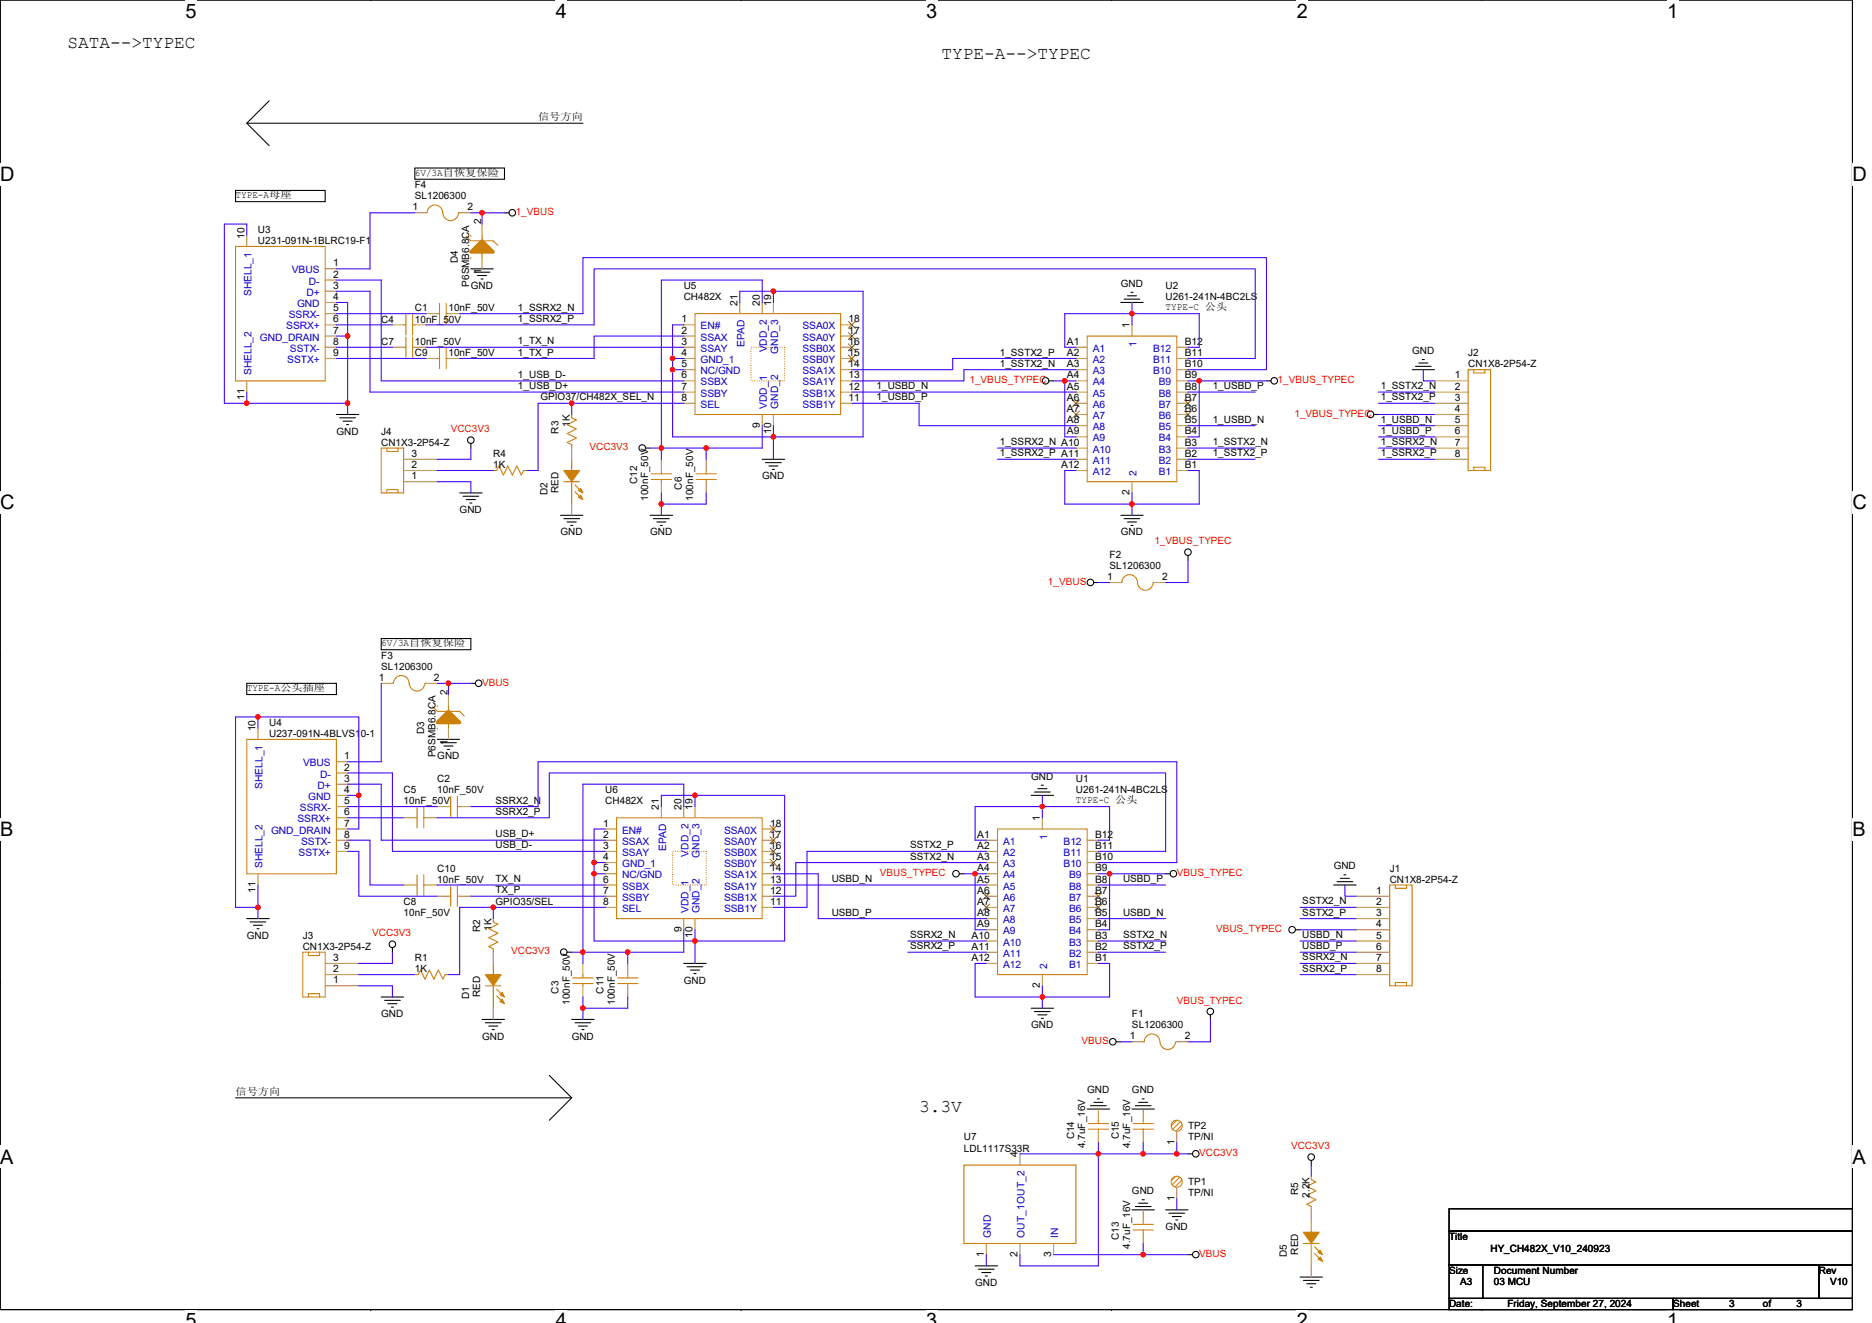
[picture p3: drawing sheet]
# OrCAD Capture schematic HY_CH482X_V10_240923.DSN

## Sheets
1 01 COVER: title: HY_CH482X_V10_240923; rev: V10; note: 01 COVER
2 02 GPIO ASSIGNMENT: note: 02 GPIO ASSIGNMENT
3 03 MCU: size A3; note: 03 MCU

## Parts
C1  10nF_50V  [C0402]
C2  10nF_50V  [C0402]
C3  100nF_50V  [C0402]
C4  10nF_50V  [C0402]
C5  10nF_50V  [C0402]
C6  100nF_50V  [C0402]
C7  10nF_50V  [C0402]
C8  10nF_50V  [C0402]
C9  10nF_50V  [C0402]
C10  10nF_50V  [C0402]
C11  100nF_50V  [C0402]
C12  100nF_50V  [C0402]
C13  4.7uF_16V  [C0603]
C14  4.7uF_16V  [C0603]
C15  4.7uF_16V  [C0603]
D1  RED  [LED0603]
D2  RED  [LED0603]
D3  P6SMB6.8CA  [DO-214AA]
D4  P6SMB6.8CA  [DO-214AA]
D5  RED  [LED0603]
F1  SL1206300  [FUSE1206]
F2  SL1206300  [FUSE1206]
F3  SL1206300  [FUSE1206]
F4  SL1206300  [FUSE1206]
J1  CN1X8-2P54-Z  [CN1X8-2P54-Z]
J2  CN1X8-2P54-Z  [CN1X8-2P54-Z]
J3  CN1X3-2P54-Z  [CN1X3-2P54-Z]
J4  CN1X3-2P54-Z  [CN1X3-2P54-Z]
R1  1K  [R0402]
R2  1K  [R0402]
R3  1K  [R0402]
R4  1K  [R0402]
R5  2.2K  [R0402]
TP1  TP/NI  [TP-0R75]
TP2  TP/NI  [TP-0R75]
U1  U261-241N-4BC2LS  [U261-241N-4BC2LS]
U2  U261-241N-4BC2LS  [U261-241N-4BC2LS]
U3  U231-091N-1BLRC19-F1  [U231-091N-1BLRC19-F1]
U4  U237-091N-4BLVS10-1  [U237-091N-4BLVS10-1]
U5  CH482X  [QFN20-4R5X2R5X0R5-3R0X1R0]
U6  CH482X  [QFN20-4R5X2R5X0R5-3R0X1R0]
U7  LDL1117S33R  [SOT223]

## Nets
GND: C3.1 C6.1 C11.1 C12.1 C13.2 C14.2 C15.2 D1.2(CATHODE) D2.2(CATHODE) D3.1 D4.1 D5.2(CATHODE) J1.1 J2.1 J3.1 J4.1 TP1.1 U1.1 U1.2 U1.A1 U1.A12 U1.B1 U1.B12 U2.1 U2.2 U2.A1 U2.A12 U2.B1 U2.B12 U3.4(GND) U3.7(GND_DRAIN) U3.10(SHELL_1) U3.11(SHELL_2) U4.4(GND) U4.7(GND_DRAIN) U4.10(SHELL_1) U4.11(SHELL_2) U5.1(EN#) U5.4(GND_1) U5.5(NC/GND) U5.10(GND_2) U5.19(GND_3) U5.21(EPAD) U6.1(EN#) U6.4(GND_1) U6.5(NC/GND) U6.10(GND_2) U6.19(GND_3) U6.21(EPAD) U7.1(GND)
VBUS: C13.1 D3.2 F1.1 F3.2 U7.3(IN)
VBUS_TYPEC: F1.2 J1.4 U1.A4 U1.A9 U1.B4 U1.B9
VCC3V3: C3.2 C6.2 C11.2 C12.2 C14.1 C15.1 J3.3 J4.3 R5.1 TP2.1 U5.9(VDD_1) U5.20(VDD_2) U6.9(VDD_1) U6.20(VDD_2) U7.2(OUT_1) U7.4(OUT_2)
1_SSRX2_N: C1.1 J2.7 U2.A10 U2.B10
1_SSRX2_P: C4.1 J2.8 U2.A11 U2.B11
1_SSTX2_N: J2.2 U2.A3 U2.B3 U5.13(SSA1Y)
1_SSTX2_P: J2.3 U2.A2 U2.B2 U5.14(SSA1X)
1_TX_N: C7.1 U5.3(SSAY)
1_TX_P: C9.1 U5.2(SSAX)
1_USB_D+: U3.3(D+) U5.7(SSBY)
1_USB_D-: U3.2(D-) U5.6(SSBX)
1_USBD_N: J2.5 U2.A5 U2.B5 U5.12(SSB1X)
1_USBD_P: J2.6 U2.A8 U2.B8 U5.11(SSB1Y)
1_VBUS: D4.2 F2.1 F4.2
1_VBUS_TYPEC: F2.2 J2.4 U2.A4 U2.A9 U2.B4 U2.B9
GPIO35/SEL: R1.2 R2.1 U6.8(SEL)
GPIO37/CH482X_SEL_N: R3.1 R4.2 U5.8(SEL)
SSRX2_N: C2.1 J1.7 U1.A10 U1.B10
SSRX2_P: C5.1 J1.8 U1.A11 U1.B11
SSTX2_N: J1.2 U1.A3 U1.B3 U6.12(SSB1X)
SSTX2_P: J1.3 U1.A2 U1.B2 U6.11(SSB1Y)
TX_N: C8.1 U6.6(SSBX)
TX_P: C10.1 U6.7(SSBY)
USB_D+: U4.3(D+) U6.2(SSAX)
USB_D-: U4.2(D-) U6.3(SSAY)
USBD_N: J1.5 U1.A5 U1.B5 U6.13(SSA1Y)
USBD_P: J1.6 U1.A8 U1.B8 U6.14(SSA1X)
N17527404: F4.1 U3.1(VBUS)
N17527479: C1.2 U3.5(SSRX-)
N17527490: C4.2 U3.6(SSRX+)
N17527515: C7.2 U3.8(SSTX-)
N17527520: C9.2 U3.9(SSTX+)
N17532124: F3.1 U4.1(VBUS)
N17532252: C2.2 U4.5(SSRX-)
N17532269: C5.2 U4.6(SSRX+)
N17532311: C10.2 U4.9(SSTX+)
N17532774: D5.1(ANODE) R5.2
N17536755: J3.2 R1.1
N17540572: D1.1(ANODE) R2.2
N17542614: J4.2 R4.1
N17542802: D2.1(ANODE) R3.2
N17546142: C8.2 U4.8(SSTX-)

Not connected (* = marked no-connect by the designer): U1 A6* A7* B6* B7*; U2 A6* A7* B6* B7*; U5 15(SSB0Y)* 16(SSB0X)* 17(SSA0Y)* 18(SSA0X)*; U6 15(SSB0Y)* 16(SSB0X)* 17(SSA0Y)* 18(SSA0X)*

## Notes on the sheets
sheet 1
- COVER
- Schematics Block:
- Revision
- Description
- Date
- Drawn
- Checked
- V10
- 1、CH482X测试
- 240923
- xxxlzjxxx
- Power Block:
- Schematics Index:
- BUG
- 01 COVER
  02 GPIO
  03 CH482X
  04
  05
  06
  07
sheet 2
- GPIO ASSIGNMENT
sheet 3
- SATA-->TYPEC
- TYPE-A-->TYPEC
- 信号方向
- 6V/3A自恢复保险
- TYPE-A母座
- TYPE-C 公头
- 6V/3A自恢复保险
- TYPE-A公头插座
- TYPE-C 公头
- 信号方向
- 3.3V
